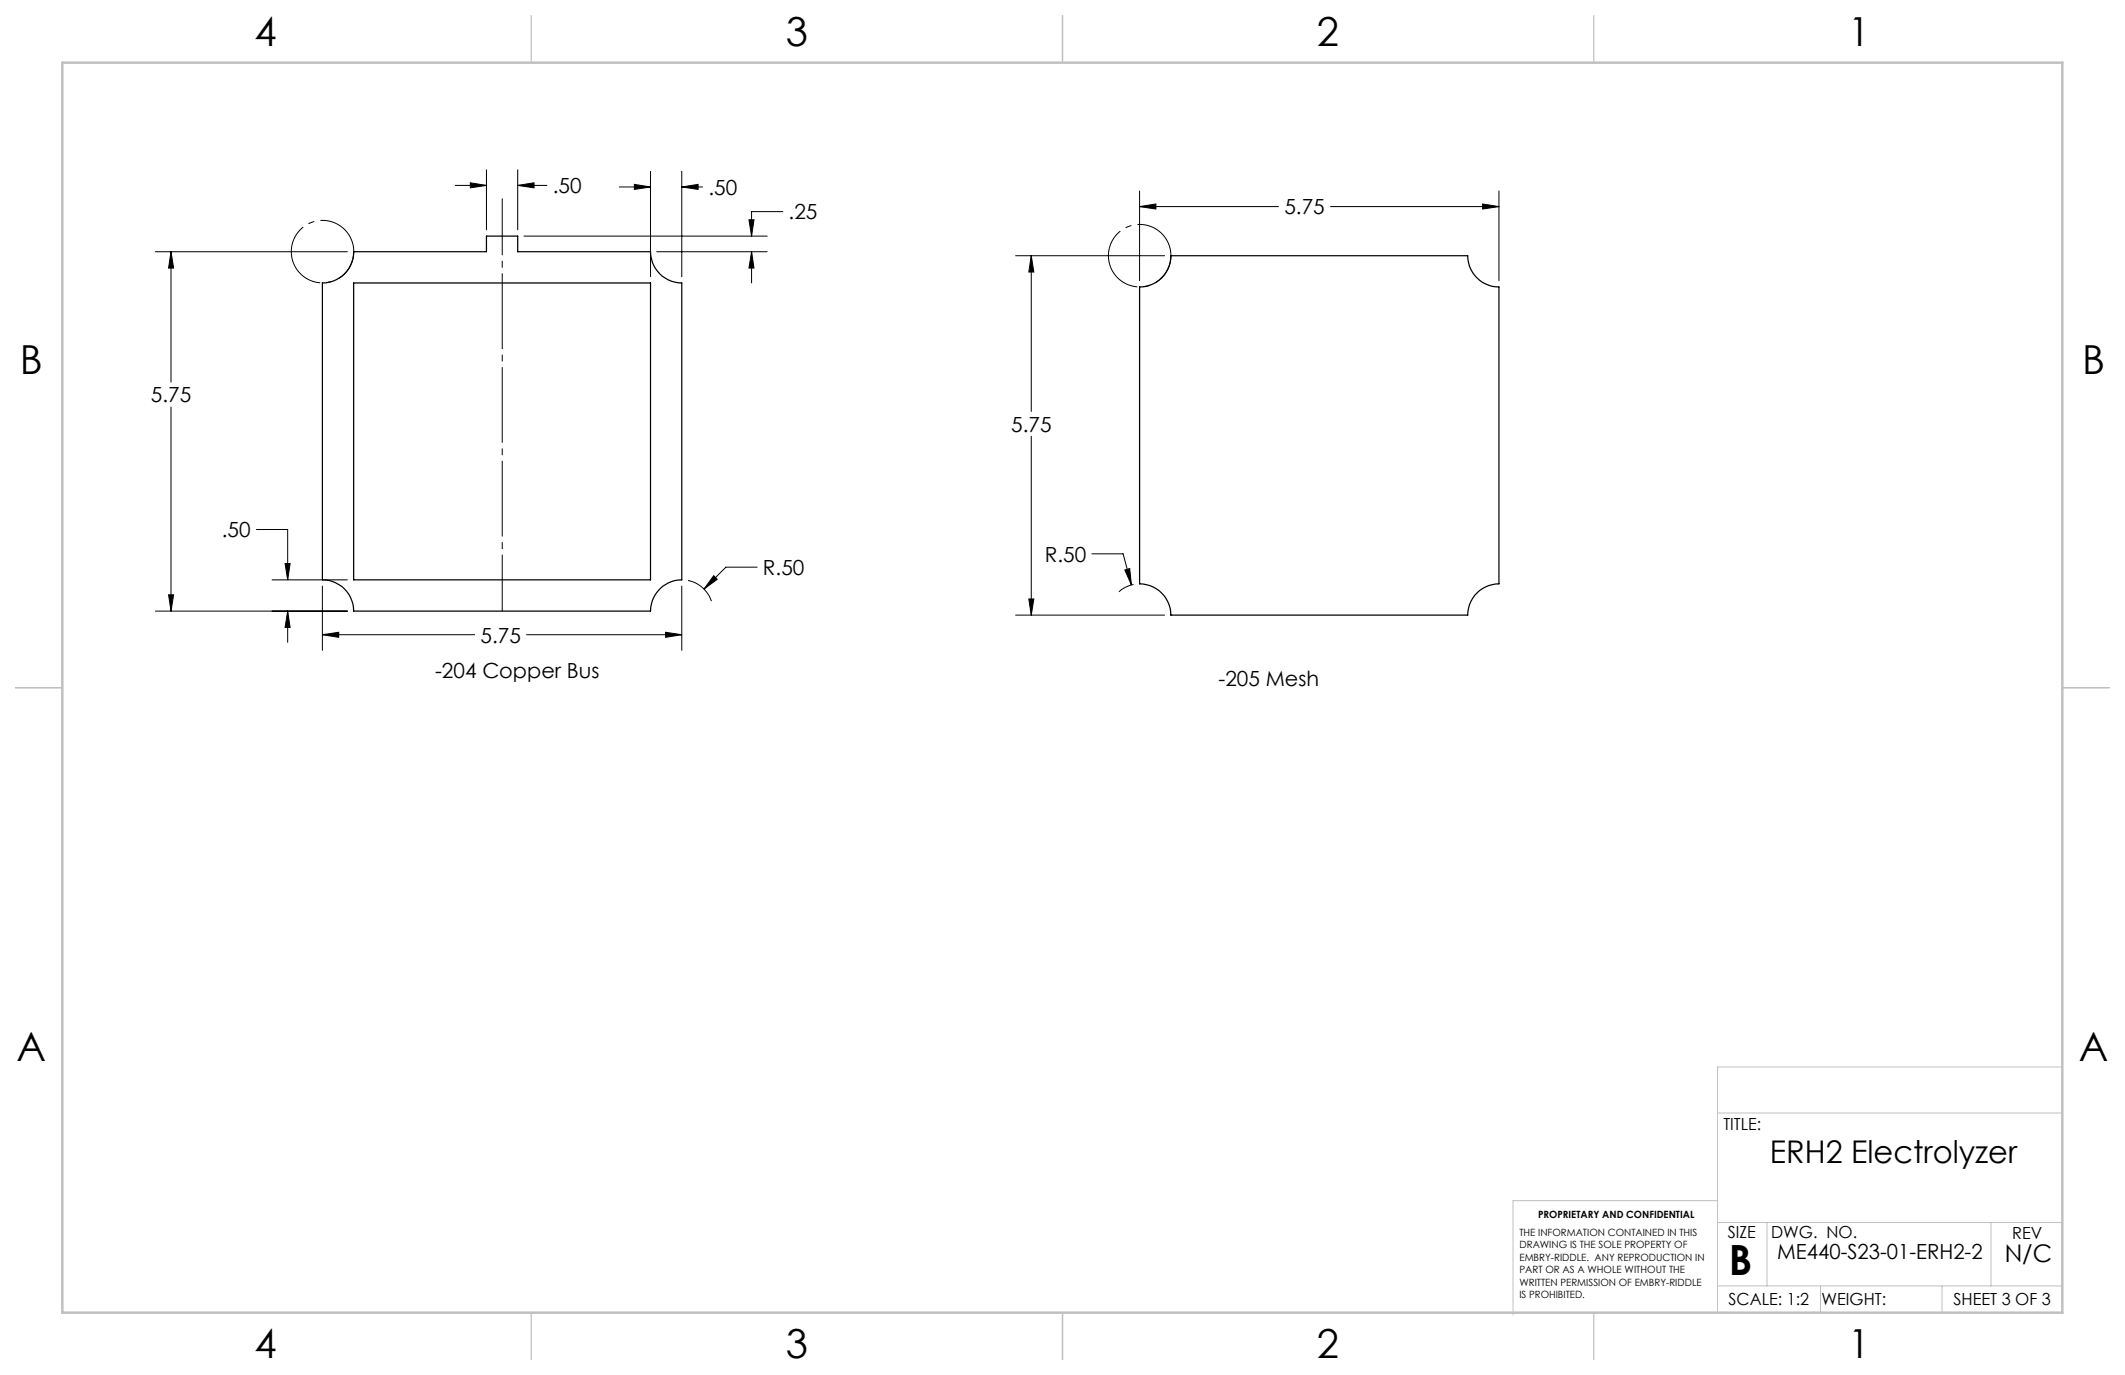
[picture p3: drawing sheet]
<svg xmlns="http://www.w3.org/2000/svg" width="432mm" height="279mm" viewBox="0 0 432 279" stroke-linecap="round" stroke-linejoin="round" font-family="sans-serif">
<path d="M419.1 216.8h-70.1v49.9M349 226.2h70.1M349 248.4h70.1M349 244h-41.6v23.2M359.1 248.4v12.9M404.6 248.4v12.9M349 261.3h70.1M369.9 261.3v5.4M394.6 261.3v5.4" fill="none" stroke="#c0c0c0" stroke-width=".2"/>
<path d="M108 3.2v9.5M215.9 3.2v9.5M323.8 3.2v9.5M3.1 139.7h9.6M419.1 139.7h9.5M108 266.7v9.6M215.9 266.7v9.6M323.8 266.7v9.6" fill="none" stroke="#c0c0c0" stroke-width=".25"/>
<path d="M12.7 12.7h406.4v254h-406.4z" fill="none" stroke="#c0c0c0" stroke-width=".5"/>
<path d="M71.9 51.2h26.9v-3.2h6.4v3.2h27a6.4 6.4 0 0 0 6.3 6.3v60.3a6.4 6.4 0 0 0-6.3 6.4h-60.3a6.3 6.3 0 0 0-6.4-6.4v-60.3a6.3 6.3 0 0 0 6.4-6.3zM71.9 57.5h60.3v60.3h-60.3zM231.6 58.3a6.4 6.4 0 0 0 6.3-6.3h60.3a6.4 6.4 0 0 0 6.4 6.3v60.3a6.4 6.4 0 0 0-6.4 6.4h-60.3a6.4 6.4 0 0 0-6.3-6.4z" fill="none" stroke="#000" stroke-width=".25"/>
<path d="M71.6 49.3a6.3 6.3 0 0 0-10.6-2.6 6.3 6.3 0 0 0 2.9 10.6 6.3 6.3 0 0 0 7.8-7.7l-.1-.3M237.7 50.1a6.3 6.3 0 0 0-10.7-2.6 6.3 6.3 0 0 0 2.9 10.6 6.3 6.3 0 0 0 7.8-7.7v-.3" fill="none" stroke="#000" stroke-width=".2" stroke-dasharray="15.2 1.3 1.3 1.3" stroke-dashoffset="6.7" stroke-linecap="butt"/>
<g fill="none" stroke="#000" stroke-width=".2">
<path d="M92.5 37.7h6.3M95.6 37.1l3.2 .6-3.2 .5zM98.8 34.5v12.2M105.2 37.7l3.3-.6v1.1zM105.2 34.5v12.2M105.2 37.7h5.9M125.8 38h6.4M128.9 37.5l3.3 .5-3.3 .5zM132.2 34.8v21.4M138.5 38l3.4-.5v1zM138.5 34.8v21.4M138.5 38h4.3"/>
<path d="M231.6 38.8v18.2M304.6 38.8v18.2M31.6 51.2h39M34.7 51.2l.6 3.3h-1zM34.7 51.2v26.4M106.5 48h49.4M133.5 51.2h22.4M152.2 44.7h1l-.5 3.3zM152.7 51.2l.5 3.3h-1zM152.7 51.2v6.3M159.1 43h-6.4v5M206.4 52h30.2"/>
<path d="M209.5 52l.6 3.3h-1zM209.5 52v31.6M231.6 42l3.3-.5v1zM231.6 42h28.2M270.4 42h34.2M301.3 41.5l3.3 .5-3.3 .5zM34.7 82.7v41.5M209.5 88.7v36.3M52.1 107.6h6.4v10.2M55.3 117.8h15.3M57.9 114.5h1l-.4 3.3zM65.5 119.1v13.1"/>
<path d="M138.5 119.1v13.1M139.8 117.9a6.5 6.5 0 0 1 4.8 4.3M145 117l.7 .7-2.6 2zM153.8 115.3h-6.3l-4.4 4.4M221.9 112.5h6.3l1.7 6.4M228.6 115.8l1-.3 .3 3.4zM230.3 118.8a6.2 6.2 0 0 0-2.9 1.5M31.6 124.2h39M34.3 120.9h1l-.6 3.3zM58.5 124.2l.4 3.3h-1zM58.5 124.2v6.3M65.5 129l3.3-.5v1z"/>
<path d="M65.5 129h30.9M107 129h31.5M135.3 128.5l3.2 .5-3.2 .5zM206.4 125h30.2M209.1 121.7h1l-.6 3.3z"/>
</g>
<path d="M102.1 124.2v-83.8" fill="none" stroke="#000" stroke-width=".2" stroke-dasharray="15.2 1.3 1.3 1.3" stroke-dashoffset="3.8"/>
<path d="M65.5 129l3.3-.5v1zM135.3 128.5l3.2 .5-3.2 .5zM152.7 51.2l.5 3.3h-1zM152.2 44.7h1l-.5 3.3zM105.2 37.7l3.3-.6v1.1zM95.6 37.1l3.2 .6-3.2 .5zM145 117l-1.9 2.7 2.6-2zM57.9 114.5h1l-.4 3.3zM58.5 124.2l.4 3.3h-1zM138.5 38l3.4-.5v1zM128.9 37.5l3.3 .5-3.3 .5zM34.3 120.9h1l-.6 3.3zM34.7 51.2l.6 3.3h-1zM209.5 52l.6 3.3h-1zM209.1 121.7h1l-.6 3.3zM231.6 42l3.3-.5v1zM301.3 41.5l3.3 .5-3.3 .5zM228.6 115.8l1.3 3.1-.3-3.4z" fill="#000"/>
<text font-size="8.5" x="351.3" y="259">B</text>
<g font-size="8.1">
<text x="51.7" y="9.3">4</text>
<text x="159.7" y="9.3">3</text>
<text x="267.6" y="9.3">2</text>
<text x="375.6" y="9.3">1</text>
<text x="4" y="76">B</text>
<text x="423.1" y="76">B</text>
<text x="3.3" y="215.7">A</text>
<text x="422.4" y="215.7">A</text>
<text x="51.7" y="276">4</text>
<text x="159.7" y="276">3</text>
<text x="267.6" y="276">2</text>
<text x="375.6" y="276">1</text>
</g>
<text font-size="6.3" x="359.7" y="236.4">ERH2 Electrolyzer</text>
<text font-size="4.9" x="407.4" y="256.5">N/C</text>
<g font-size="4.2">
<text x="112.3" y="39.2">.50</text>
<text x="143.9" y="39.6">.50</text>
<text x="160.2" y="44.6">.25</text>
<text x="261" y="43.6">5.75</text>
<text x="30.7" y="81.8">5.75</text>
<text x="205.5" y="87.7">5.75</text>
<text x="45.1" y="109.2">.50</text>
<text x="155" y="116.8">R.50</text>
<text x="212.3" y="114.1">R.50</text>
<text x="97.6" y="130.6">5.75</text>
<text x="88.4" y="137.7">-204 Copper Bus</text>
<text x="247.6" y="139.4">-205 Mesh</text>
<text x="361.1" y="255.9">ME440-S23-01-ERH2-2</text>
</g>
<g font-size="3.4">
<text x="350.2" y="229.5">TITLE:</text>
<text x="351.1" y="251.6">SIZE</text>
<text x="359.9" y="251.6">DWG. NO.</text>
<text x="408.9" y="251.7">REV</text>
<text x="351.2" y="265.2">SCALE: 1:2</text>
<text x="370.1" y="265.3">WEIGHT:</text>
<text x="396.9" y="265.2">SHEET 3 OF 3</text>
</g>
<g font-size="2">
<text x="308.8" y="251.2">THE INFORMATION CONTAINED IN THIS</text>
<text x="312.5" y="247.6">PROPRIETARY AND CONFIDENTIAL</text>
<text x="308.8" y="253.7">DRAWING IS THE SOLE PROPERTY OF</text>
<text x="308.8" y="256.2">EMBRY-RIDDLE. ANY REPRODUCTION IN</text>
<text x="308.8" y="258.7">PART OR AS A WHOLE WITHOUT THE</text>
<text x="308.8" y="261.3">WRITTEN PERMISSION OF EMBRY-RIDDLE</text>
<text x="308.8" y="263.8">IS PROHIBITED.</text>
</g>
</svg>
